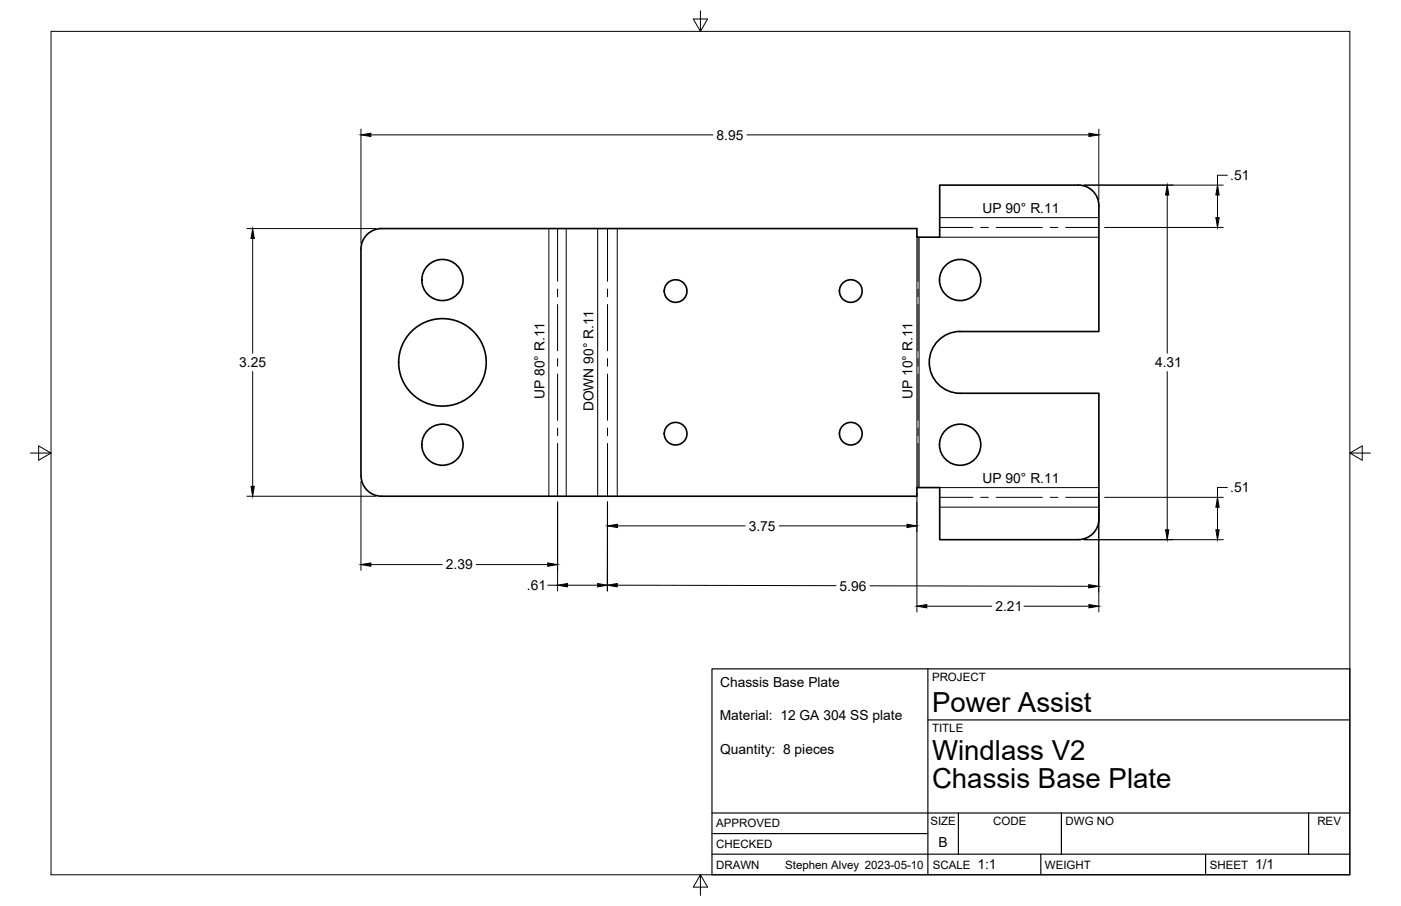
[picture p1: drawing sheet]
<svg xmlns="http://www.w3.org/2000/svg" width="432mm" height="279mm" viewBox="0 0 432 279" stroke-linecap="round" stroke-linejoin="round" font-family="sans-serif">
<!-- layer: Visible -->
<g fill="none" stroke="#000" stroke-width=".51">
<path d="M295.9 102.2h42.8v-38.8a6.3 6.3 0 0 0-6.4-6.3h-42.7v16.1h-7v-2.7h-165a6.4 6.4 0 0 0-6.3 6.3v69.9a6.4 6.4 0 0 0 6.3 6.3h165v-2.6h7v16h42.7a6.4 6.4 0 0 0 6.4-6.3M295.9 102.2a9.5 9.5 0 0 0-9.5 9.5 9.5 9.5 0 0 0 9.5 9.6M295.9 121.3h42.8v38.8"/>
<circle cx="136.4" cy="86.3" r="6.4"/>
<circle cx="208.2" cy="89.8" r="3.5"/>
<circle cx="262.2" cy="89.8" r="3.5"/>
<circle cx="295.9" cy="86.3" r="6.4"/>
<circle cx="136.4" cy="111.7" r="13.5"/>
<circle cx="136.4" cy="137.1" r="6.4"/>
<circle cx="208.2" cy="133.7" r="3.5"/>
<circle cx="262.2" cy="133.7" r="3.5"/>
<circle cx="295.9" cy="137.1" r="6.4"/>
</g>
<!-- layer: Bend Center -->
<g fill="none" stroke="#000" stroke-width=".31">
<path d="M171.9 70.5v16.3M187.2 70.5v16.3M282.9 73.2v13.6M289.6 70.1h10.3M302.2 70.1h2.4M307 70.1h14.3M323.7 70.1h2.4M328.4 70.1h10.3M171.9 89.1v2.4M171.9 93.9v14.3M187.2 89.1v2.4M187.2 93.9v14.3"/>
<path d="M282.9 89.1v2.4M282.9 93.9v14.3M171.9 110.6v2.3M171.9 115.3v14.3M187.2 110.6v2.3M187.2 115.3v14.3M282.9 110.6v2.3M282.9 115.3v14.3M171.9 132v2.4M171.9 136.8v16.2M187.2 132v2.4M187.2 136.8v16.2"/>
<path d="M282.9 132v2.4M282.9 136.8v13.6M289.6 153.4h10.3M302.2 153.4h2.4M307 153.4h14.3M323.7 153.4h2.4M328.4 153.4h10.3"/>
</g>
<!-- layer: Visible Narrow -->
<path d="M169.2 70.5v82.5M174.5 70.5v82.5M184.2 70.5v82.5M190.2 70.5v82.5M282.6 73.2v77.2M283.3 73.2v77.2M289.6 67.1h49.1M289.6 73.2h49.1M289.6 156.4h49.1M289.6 150.4h49.1" fill="none" stroke="#000" stroke-width=".31"/>
<!-- layer: Border -->
<path d="M15.7 9.7h400.3v260.1h-400.3zM215.9 3.3v6.4l-2.2-3.8h4.4l-2.2 3.8M9.4 139.7h6.3l-3.8-2.2v4.4l3.8-2.2M416 139.7l3.8 2.2v-4.4l-3.8 2.2h6.4M215.9 269.8l2.2 3.8h-4.4l2.2-3.8v6.3" fill="none" stroke="#000" stroke-width=".31"/>
<!-- layer: Titleblock -->
<path d="M219.4 206.3h196.6v63.5h-196.6zM286 206.3v63.5M286 222h130M219.4 257.1h66.6M219.4 250.7h196.6M295.4 250.7v12.7M327.1 250.7v12.7M403.3 250.7v12.7M219.4 263.4h196.6M320.8 263.4v6.4M371.6 263.4v6.4" fill="none" stroke="#000" stroke-width=".36"/>
<!-- layer: FD_Dimensions -->
<g fill="none" stroke="#000" stroke-width=".31">
<path d="M111.3 39.8v35.3M338.7 39.8v21.9M114.3 41.6h105.4M230.2 41.6h105.4M334.1 57.1h42.9M378.3 54h-3.1v3.1M76.1 70.5h39.7M77.9 73.5v35.4M340.4 70.1h36.6M359.7 60.1v48.8M375.2 60.1v7M77.9 114.6v35.4"/>
<path d="M359.7 114.6v48.8M76.1 153h39.7M111.3 148.5v27.4M171.9 154.8v27.4M282.6 152.1v36.6M338.7 152.1v36.6M340.4 153.4h36.6M375.2 156.4v7M378.3 150.3h-3.1v3.1M114.3 174.1h22M146.8 174.1h22M190.3 162.2h39.4"/>
<path d="M240.2 162.2h39.3M334.1 166.4h42.9M168.8 180.5h3.1M174.9 180.5h9.3M187.2 182.2v-27.4v27.4M190.2 180.5l67.5 .1M268.1 180.7l67.5 .1M285.6 186.9h20.1M315.6 186.9h20"/>
</g>
<g fill="#000" stroke="#000" stroke-width=".31">
<path d="M111.3 41.6l3-.5v1zM335.6 41.1l3.1 .5-3.1 .5zM77.9 70.5l.5 3h-1zM359.7 57.1l.6 3h-1.1zM374.7 67.1h1.1l-.6 3zM375.2 57.1l.6 3h-1.1zM77.4 150h1l-.5 3zM375.2 153.4l.6 3h-1.1zM111.3 174.1l3-.5v1zM168.8 173.6l3.1 .5-3.1 .5zM171.9 180.5l3-.5v1zM184.2 180l3 .5-3 .5z"/>
<path d="M187.2 180.5l3-.5v1zM187.2 162.2l3.1-.5v1zM279.5 161.7l3.1 .5-3.1 .5zM359.2 163.4h1.1l-.6 3zM374.7 163.4h1.1l-.6 3zM282.6 186.9l3-.5v1.1zM335.6 180.3l3 .5-3 .5zM335.6 186.4l3.1 .5-3.1 .6z"/>
</g>
<g font-size="8.5">
<text x="287.3" y="219.5">Power Assist</text>
<text x="287.3" y="234.5">Windlass V2</text>
<text x="287.3" y="243.1">Chassis Base Plate</text>
</g>
<g font-size="4.3">
<text x="220.8" y="43.1">8.95</text>
<text x="379.2" y="55.5">.51</text>
<text x="302.9" y="65.8">UP 90° R.11</text>
<text x="73.7" y="113.3">3.25</text>
<text x="356" y="113.3">4.31</text>
<text x="167.8" y="123.1" transform="rotate(-90 167.8 123.1)">UP 80° R.11</text>
<text x="281.3" y="123.1" transform="rotate(-90 281.3 123.1)">UP 10° R.11</text>
<text x="182.9" y="126.9" transform="rotate(-90 182.9 126.9)">DOWN 90° R.11</text>
<text x="302.9" y="149">UP 90° R.11</text>
<text x="379.2" y="151.8">.51</text>
<text x="230.8" y="163.7">3.75</text>
<text x="137.4" y="175.6">2.39</text>
<text x="162.4" y="182">.61</text>
<text x="258.8" y="182.1">5.96</text>
<text x="306.8" y="188.5">2.21</text>
<text x="221.9" y="212">Chassis Base Plate</text>
<text x="221.8" y="222.2">Material: 12 GA 304 SS plate</text>
<text x="222" y="232.4">Quantity: 8 pieces</text>
<text x="289.3" y="261.2">B</text>
<text x="301.2" y="268.1">1:1</text>
<text x="386.8" y="268.1">1/1</text>
</g>
<g font-size="3.5">
<text x="287.3" y="210.1">PROJECT</text>
<text x="287.3" y="225.8">TITLE</text>
<text x="220.7" y="255.2">APPROVED</text>
<text x="286.7" y="254.5">SIZE</text>
<text x="306.1" y="254.5">CODE</text>
<text x="328.4" y="254.5">DWG NO</text>
<text x="406" y="254.5">REV</text>
<text x="220.7" y="261.5">CHECKED</text>
<text x="220.7" y="267.9">DRAWN</text>
<text x="242" y="267.9">Stephen Alvey 2023-05-10</text>
<text x="287.5" y="267.9">SCALE</text>
<text x="322.1" y="267.9">WEIGHT</text>
<text x="372.9" y="267.9">SHEET</text>
</g>
</svg>
